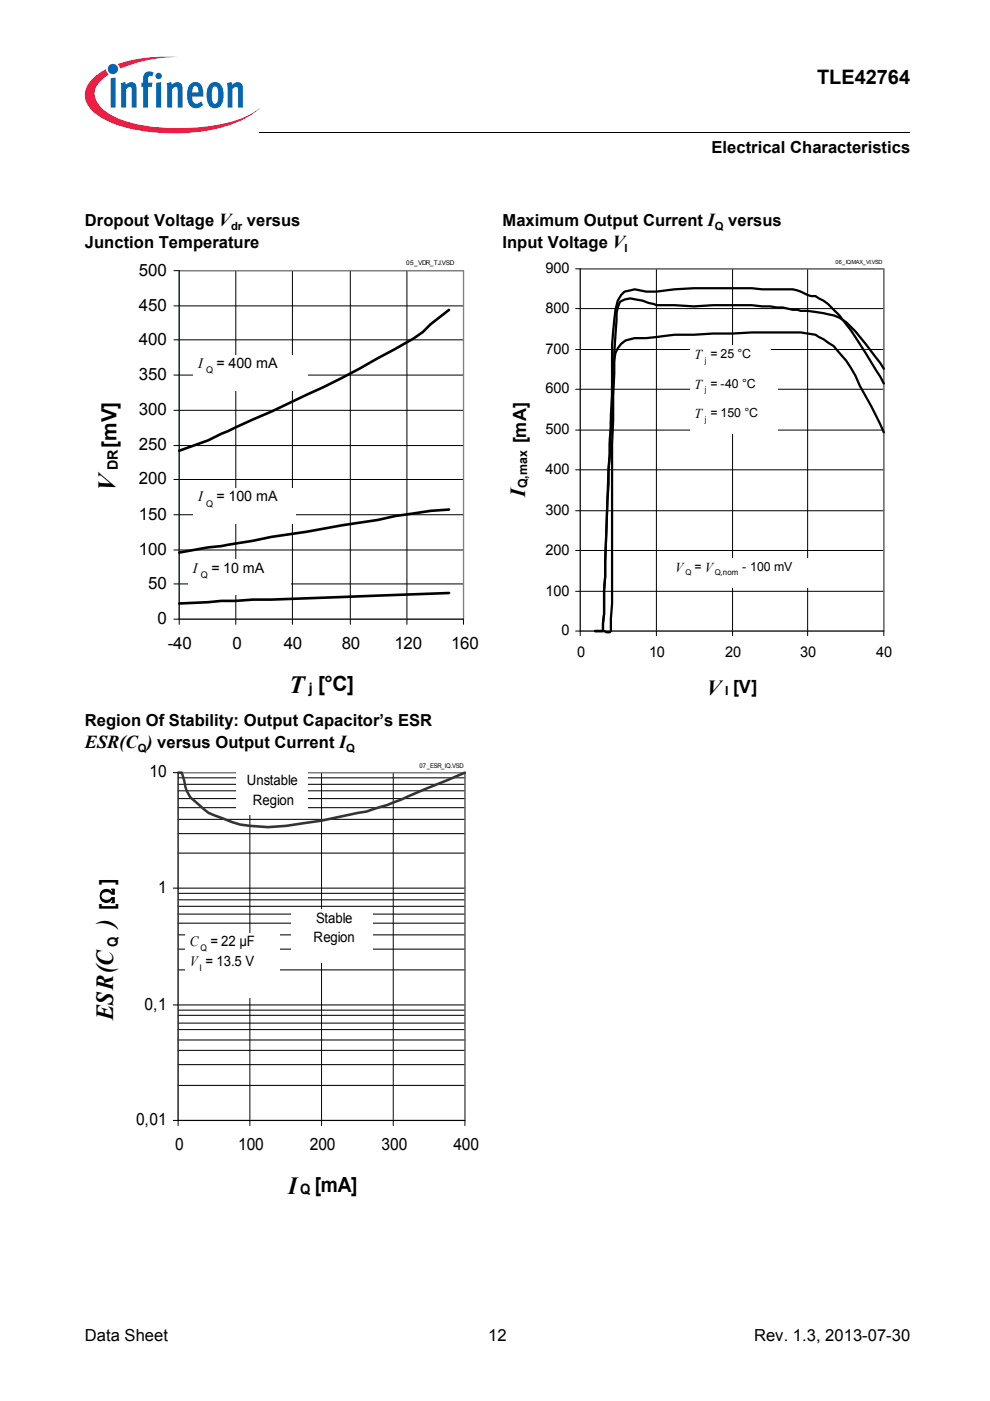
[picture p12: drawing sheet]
<svg xmlns="http://www.w3.org/2000/svg" width="210mm" height="297mm" viewBox="0 0 210 297" stroke-linecap="round" stroke-linejoin="round" font-family="sans-serif">
<circle cx="24" cy="14.6" r="1.09" fill="#0166b3"/>
<g fill="#ed1a40">
<path d="M25 13.6l.8-.3a32.5 32.5 0 0 1 12-1.2 31.8 31.8 0 0 0-11.7 2.2l-.7 .3z"/>
<path d="M19.4 16.9a11.2 11.2 0 0 1 3.1-2.2l.1 .6 .5 .5a5 5 0 0 0-3 4.3 6 6 0 0 0 3.4 4.2 31.6 31.6 0 0 0 15.9 2.9 31.7 31.7 0 0 0 14-3.1l1.6-1.2a17.5 17.5 0 0 1-8.9 4.4 41.1 41.1 0 0 1-22.7-1.4 9.4 9.4 0 0 1-5.1-4.1 4.3 4.3 0 0 1 1.1-4.9z"/>
</g>
<g fill="#0166b3">
<path d="M23.5 16.6l1-.2v6.4h-1z"/>
<path d="M25.6 17.6l.9-.2 .2 .6a1.22 1.22 0 0 1 1.4-.6 1.22 1.22 0 0 1 .9 1.4v4h-1.1v-4.1a.42 .42 0 0 0-.6-.2l-.6 .4v3.9h-1z"/>
<path d="M30.8 15.4l.8-.3 .8 .2 .2 .1-.3 .8-.2-.1a.47 .47 0 0 0-.7 .3v1.1h.9l-.1 .9h-.8v4.4h-1.1v-4.4h-.3v-.9h.3v-.7a1.77 1.77 0 0 1 .5-1.4z"/>
<path d="M35.3 17.6l1-.2 .1 .6a1.22 1.22 0 0 1 1.5-.6 1.22 1.22 0 0 1 .8 1.4v4h-1l-.1-4.1a.42 .42 0 0 0-.6-.2l-.5 .4v3.9h-1z"/>
<path d="M48.1 17.6l1-.2 .1 .6a1.22 1.22 0 0 1 1.5-.6 1.22 1.22 0 0 1 .8 1.4v4h-1l-.1-4.1a.41 .41 0 0 0-.6-.2l-.5 .4v3.9h-1z"/>
<path d="M33 16.1a.68 .68 0 0 1 1.3 0 .68 .68 0 0 1-1.3 0zM33.1 17.6l1.1-.2v5.4h-1.1z"/>
<path d="M40.4 17.8a1.59 1.59 0 0 1 1.8-.2 1.59 1.59 0 0 1 .8 1.5l.1 1.4h-2.3a1.09 1.09 0 0 0 .2 1.1 1.09 1.09 0 0 0 1.2 .3l.4-.4 .4 .7a1.88 1.88 0 0 1-2.1 .6 1.88 1.88 0 0 1-1.2-1.9v-1.7l.3-.8zM41 18.5l-.2 1.1h1.3l-.1-.7a.58 .58 0 0 0-.3-.6 .58 .58 0 0 0-.7 .2z"/>
<path d="M44.6 17.7a1.76 1.76 0 0 1 2 0 1.76 1.76 0 0 1 .8 1.7v1.3a1.96 1.96 0 0 1-2.4 2.2 2.94 2.94 0 0 1-1.2-3.3 2.79 2.79 0 0 1 .8-1.9zM45.2 18.5a4.3 4.3 0 0 0 .1 3.4l.3 .1a1.54 1.54 0 0 0 .7-1.9v-.4a1.19 1.19 0 0 0-.7-1.4z"/>
</g>
<path d="M18 29h46v5h-46z" fill="#fff"/>
<path d="M55 28v.1z" fill="#000"/>
<g fill="none" stroke="#000" stroke-width=".21">
<path d="M55 28h137.9M36.9 57.4h61.4v75M38 57.4v75M50 57.4v75M62 57.4v75M74.3 57.4v75M86.3 57.4v75M36.9 79.5h61.4M36.9 72.1h61.4M36.9 64.9h61.4M36.9 94.5h61.4M36.9 87h61.4"/>
<path d="M36.9 116.6h61.4M36.9 109.1h61.4M36.9 101.7h61.4M36.9 123.8h61.4M36.9 131.3h61.4"/>
</g>
<path d="M38 57.4h60.3v73.9h-60.3z" fill="none" stroke="#808080" stroke-width=".28"/>
<path d="M95.2 65.7l-3.9 3-1.7 1.7a85.2 85.2 0 0 1-9.5 5.5 146.8 146.8 0 0 1-15 7.8l-21 9.7-6.1 2.2M95.2 108a106.6 106.6 0 0 0-15.1 2.2l-7.5 1.2-7.5 1.3-7.6 1.1-10.6 2-2.8 .3-6.1 1.1M95.2 125.7l-37.7 1.4h-3.9l-15.6 .9" fill="none" stroke="#000" stroke-width=".56"/>
<g fill="#fff">
<path d="M40.9 75.2h24.3v7.5h-24.3z"/>
<path d="M40.9 103.5h21.8v7.4h-21.8z"/>
<path d="M39.8 118.7h21.8v7.5h-21.8z"/>
</g>
<g fill="none" stroke="#000" stroke-width=".21">
<path d="M122 57h65.4v77.8M123 57v77.8M139.2 57v77.8M155.3 57v77.8M171.2 57v77.8M122 74.1h65.4M122 65.4h65.4M122 99.6h65.4M122 91.2h65.4M122 82.5h65.4M122 116.7h65.4M122 108.3h65.4"/>
<path d="M122 125.4h65.4M122 133.8h65.4"/>
</g>
<path d="M123 57h64.4v76.8h-64.4z" fill="none" stroke="#808080" stroke-width=".24"/>
<path d="M187.4 78.2l-.8-1.2a75.2 75.2 0 0 0-7.2-8.7 9.1 9.1 0 0 0-4.8-1.9l-3.4-.5h-1.4l-.7-.2h-1l-2.2-.5-6.5-.5h-8.2l-4.1 .3-4.1-.3h-3.8l-2.9-.9-2.7-.5-1.2 .2-1 .5-.7 2.4-.5 8.4-.2 14.2-.2 5.1v33.9l-.3 3.1v2.7l-.2 .2h-.7l-.5-.2h-1.9M187.4 81.3l-1.7-2.9a89.1 89.1 0 0 0-7.7-11.5l-1.2-1.2a11.8 11.8 0 0 0-3.9-2.9h-.9l-2.2-1-1.7-.5h-6.5l-2.2-.2h-12.3l-4.1 .2-3.8 .5h-2.2l-2.4-.5-2.2 .5-.7 .7-.7 1.3a51.7 51.7 0 0 0-1.2 9.3v10.6l-.8 15.4-.7 23.1-.2 2.9v5.1l-.3 1.9v1.7h-1.6M187.4 91.7a93.5 93.5 0 0 0-5.1-9.9 24.7 24.7 0 0 0-5.5-8.4l-3.9-2.4-3.1-.5h-10.4l-12.3 .5a64.1 64.1 0 0 0-10.1 .7h-2.4l-1 .2a4.3 4.3 0 0 0-3.4 4.4l-.2 1.4v1.9l-.2 2.2v4.8l-.8 13v3.1l-.2 3.2-.5 16.3-.2 2.9v5.1l-.3 1.9v1.7h-1.6" fill="none" stroke="#000" stroke-width=".48"/>
<g fill="#fff">
<path d="M142.2 118.3h31.1v6.2h-31.1z"/>
<path d="M146.3 79.5h18.5v6.3h-18.5z"/>
<path d="M146.3 73.3h17.1v6.2h-17.1z"/>
<path d="M146.3 85.8h18.5v6.2h-18.5z"/>
</g>
<g fill="none" stroke="#000" stroke-width=".21">
<path d="M36.7 163.8h61.9v74.9M37.8 176.7h60.8M37.8 173.7h60.8M37.8 171.2h60.8M37.8 169.3h60.8M37.8 167.7h60.8M37.8 166.3h60.8M37.8 164.9h60.8M37.8 163.8v74.9M53 163.8v74.9M68.2 163.8v74.9M83.4 163.8v74.9"/>
<path d="M36.7 188.3h61.9M37.8 198.2h60.8M37.8 195.7h60.8M37.8 193.8h60.8M37.8 192.2h60.8M37.8 190.8h60.8M37.8 189.4h60.8M37.8 180.9h60.8M36.7 213.1h61.9M37.8 218.3h60.8M37.8 216.9h60.8M37.8 215.3h60.8"/>
<path d="M37.8 214.2h60.8M37.8 205.6h60.8M37.8 201.2h60.8M37.8 230.1h60.8M37.8 225.7h60.8M37.8 222.7h60.8M37.8 220.5h60.8M98.6 237.6h-61.9"/>
</g>
<path d="M37.8 163.8h60.8v73.8h-60.8z" fill="none" stroke="#808080" stroke-width=".27"/>
<path d="M37.8 163.8h.7l.6 1.7a6.1 6.1 0 0 0 2.5 4.6 9.6 9.6 0 0 0 5.5 3.3l2 .9a29.7 29.7 0 0 0 15.2 .2l3.9-.5 3.8-.8a58 58 0 0 0 14.7-4.4l11.9-5" fill="none" stroke="#333" stroke-width=".53"/>
<g fill="#fff">
<path d="M39.2 197.8h20.1v13.8h-20.1z"/>
<path d="M61.9 192.8h17.2v11.3h-17.2z"/>
<path d="M50 163.7h15.2v9h-15.2z"/>
</g>
<g font-size="5.3">
<text x="24.4" y="104.1" transform="rotate(-90 24.4 104.1)">V</text>
<text x="61.3" y="147">T</text>
</g>
<g font-size="5.2">
<text x="24" y="196.5" transform="rotate(-90 24 196.5)">)</text>
<text x="24" y="216.3" transform="rotate(-90 24 216.3)">ESR(C</text>
<text x="61.1" y="253.2">I</text>
</g>
<g font-size="4.6">
<text x="111.3" y="105.3" transform="rotate(-90 111.3 105.3)">I</text>
<text x="149.9" y="147.4">V</text>
</g>
<g font-size="4.4">
<text x="24.7" y="95" transform="rotate(-90 24.7 95)">[mV]</text>
<text x="67.4" y="146.4">[°C]</text>
<text x="24.2" y="192.9" transform="rotate(-90 24.2 192.9)">[Ω]</text>
<text x="66.8" y="252.6">[mA]</text>
</g>
<text font-size="4.2" x="173.2" y="17.8">TLE42764</text>
<g font-size="3.9">
<text x="111.6" y="94" transform="rotate(-90 111.6 94)">[mA]</text>
<text x="155.4" y="147">[V]</text>
<text x="18" y="158.6">ESR(C )versus Output Current I</text>
</g>
<g font-size="3.6">
<text x="29.5" y="58.4">500</text>
<text x="29.5" y="65.9">450</text>
<text x="29.5" y="73.1">400</text>
<text x="29.5" y="80.6">350</text>
<text x="29.5" y="88">300</text>
<text x="29.5" y="95.5">250</text>
<text x="29.5" y="102.7">200</text>
<text x="29.5" y="110.2">150</text>
<text x="29.5" y="117.6">100</text>
<text x="31.4" y="124.8">50</text>
<text x="33.4" y="132.3">0</text>
<text x="35.6" y="137.6">-40</text>
<text x="49.3" y="137.6">0</text>
<text x="60.2" y="137.6">40</text>
<text x="72.5" y="137.6">80</text>
<text x="83.6" y="137.6">120</text>
<text x="95.6" y="137.6">160</text>
<text x="31.7" y="164.8">10</text>
<text x="33.5" y="189.3">1</text>
<text x="30.7" y="214.1">0,1</text>
<text x="28.9" y="238.6">0,01</text>
<text x="37.1" y="243.8">0</text>
<text x="50.5" y="243.8">100</text>
<text x="65.7" y="243.8">200</text>
<text x="80.9" y="243.8">300</text>
<text x="96.1" y="243.8">400</text>
</g>
<g font-size="3.5">
<text x="150.9" y="32.5">Electrical Characteristics</text>
<text x="18" y="47.9">Dropout Voltage V</text>
<text x="52.4" y="47.9">versus</text>
<text x="106.6" y="47.9">Maximum Output Current I versus</text>
<text x="18" y="52.5">Junction Temperature</text>
<text x="106.6" y="52.5">Input Voltage V</text>
<text x="18" y="154">Region Of Stability: Output Capacitor’s ESR</text>
<text x="18" y="284.4">Data Sheet</text>
<text x="103.5" y="284.4">12</text>
<text x="159.9" y="284.4">Rev. 1.3, 2013-07-30</text>
</g>
<g font-size="3.1">
<text x="115.7" y="57.9">900</text>
<text x="115.7" y="66.3">800</text>
<text x="115.7" y="75">700</text>
<text x="115.7" y="83.4">600</text>
<text x="115.7" y="92.1">500</text>
<text x="115.7" y="100.5">400</text>
<text x="115.7" y="109.2">300</text>
<text x="115.7" y="117.6">200</text>
<text x="115.7" y="126.3">100</text>
<text x="119" y="134.7">0</text>
<text x="122.4" y="139.3">0</text>
<text x="137.6" y="139.3">10</text>
<text x="153.8" y="139.3">20</text>
<text x="169.6" y="139.3">30</text>
<text x="185.8" y="139.3">40</text>
</g>
<g font-size="3">
<text x="42" y="78.1">I</text>
<text x="45.9" y="78.1">= 400 mA</text>
<text x="25" y="99.7" transform="rotate(-90 25 99.7)">DR</text>
<text x="42" y="106.3">I</text>
<text x="45.9" y="106.3">= 100 mA</text>
<text x="40.9" y="121.5">I</text>
<text x="44.8" y="121.5">= 10 mA</text>
<text x="65.5" y="147">j</text>
<text x="52.3" y="166.5">Unstable</text>
<text x="53.6" y="170.6">Region</text>
<text x="67" y="195.6">Stable</text>
<text x="25" y="200.9" transform="rotate(-90 25 200.9)">Q</text>
<text x="40.2" y="200.6">C</text>
<text x="44.6" y="200.6">= 22 µF</text>
<text x="66.5" y="199.8">Region</text>
<text x="40.2" y="204.7">V = 13.5 V</text>
<text x="63.7" y="253.2">Q</text>
</g>
<g font-size="2.9">
<text x="147.2" y="76.2">T = 25 °C</text>
<text x="147.2" y="82.5">T = -40 °C</text>
<text x="147.2" y="88.7">T = 150 °C</text>
<text x="143.2" y="121.2">V</text>
</g>
<g font-size="2.6">
<text x="111.8" y="103.4" transform="rotate(-90 111.8 103.4)">Q,max</text>
<text x="147.2" y="121">= V</text>
<text x="157.4" y="121">- 100 mV</text>
<text x="153.8" y="147.4">I</text>
</g>
<g font-size="2.4">
<text x="49" y="48.8">dr</text>
<text x="132.4" y="53.4">I</text>
<text x="151.5" y="48.8">Q</text>
<text x="29.2" y="159.5">Q</text>
<text x="73.4" y="159.5">Q</text>
</g>
<g font-size="1.9">
<text x="43.7" y="79.2">Q</text>
<text x="43.7" y="107.4">Q</text>
<text x="42.6" y="122.6">Q</text>
<text x="42.5" y="201.7">Q</text>
<text x="42.3" y="205.8">I</text>
</g>
<g font-size="1.7">
<text x="149.4" y="76.9">j</text>
<text x="149.4" y="83.2">j</text>
<text x="149.4" y="89.4">j</text>
<text x="145.3" y="121.9">Q</text>
<text x="151.6" y="121.9">Q,nom</text>
</g>
<g font-size="1.4">
<text x="86.1" y="56.2">05_VDR_TJ.VSD</text>
<text x="88.9" y="162.9">07_ESR_IQ.VSD</text>
</g>
<text font-size="1.2" x="177.1" y="56">06_IQMAX_VI.VSD</text>
</svg>
